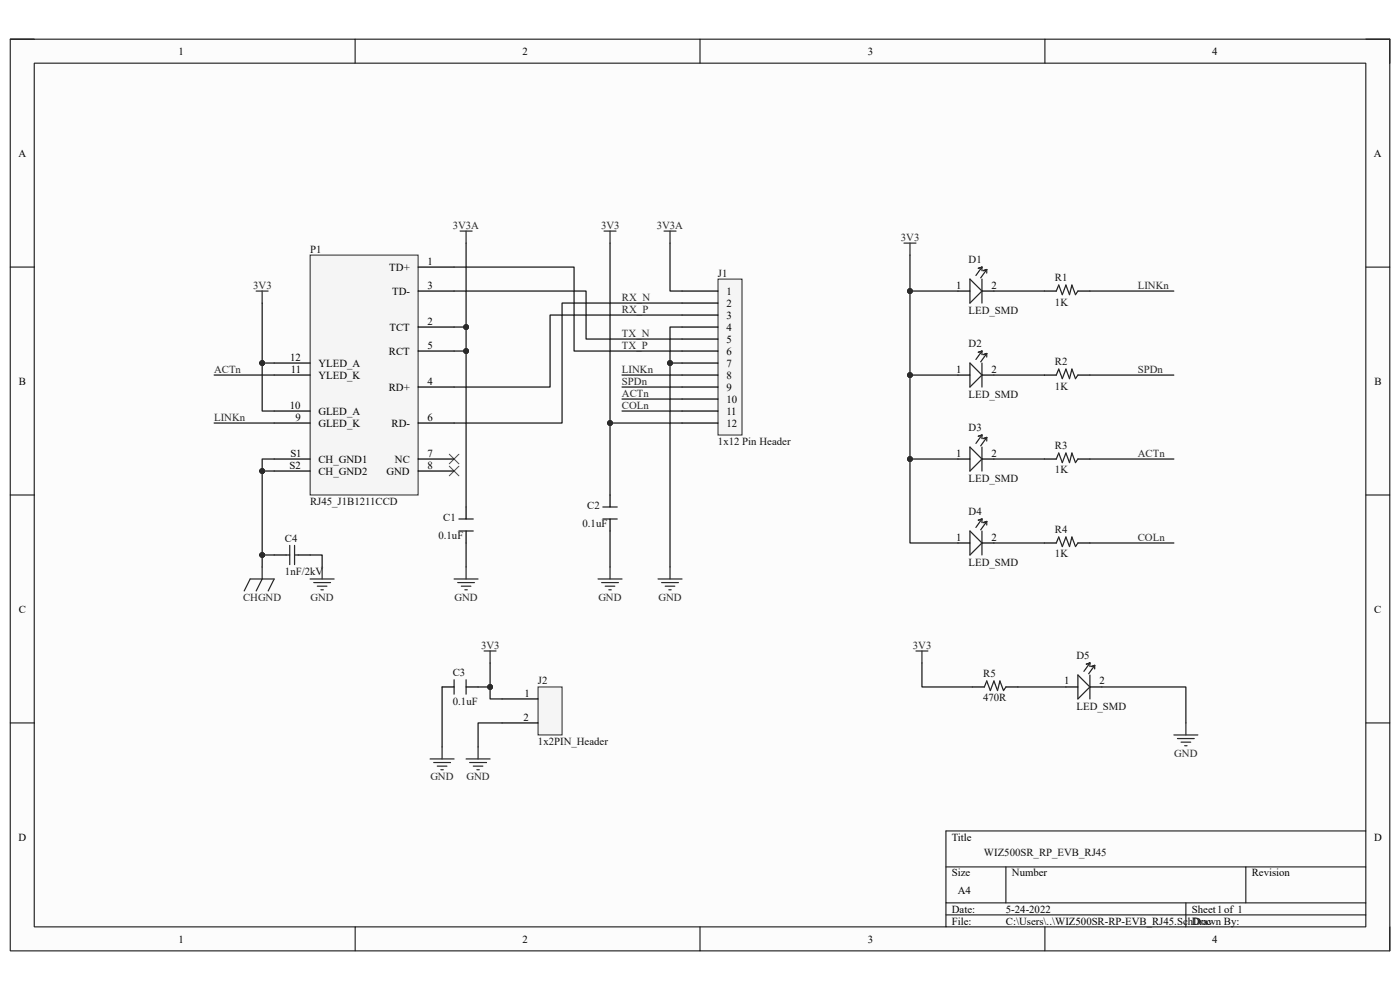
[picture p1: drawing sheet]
# Altium schematic sheet WIZ500SR-RP-EVB_RJ45.SchDoc
size A4; SheetNumber: 1; SheetTotal: 1

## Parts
C1  0.1uF  [CAP_0603]
C2  0.1uF  [CAP_0603]
C3  0.1uF  [CAP_0603]
C4  1nF/2kV  [CAPC4620X180X75LL50T35]
D1  LED_SMD  [LED-0603-RED]
D2  LED_SMD  [LED-0603-RED]
D3  LED_SMD  [LED-0603-RED]
D4  LED_SMD  [LED-0603-RED]
D5  LED_SMD  [LED-0603-RED]
J1  1x12 Pin Header  [12PIN_HEADER_2mm]
J2  1x2PIN_Header  [2PIN_HEADER]
P1  RJ45_J1B1211CCD  [RJ45-J1B1211CCD]
R1  1K  [RES-0603]
R2  1K  [RES-0603]
R3  1K  [RES-0603]
R4  1K  [RES-0603]
R5  470R  [RES-0603]

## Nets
3V3: C2.2 C3.1 D1.1 D2.1 D3.1 D4.1 J1.12 J2.1 P1.10(GLED_A) P1.12(YLED_A) R5.1
3V3A: C1.2 J1.1 P1.2(TCT) P1.5(RCT)
CHGND: C4.1 P1.S1(CH_GND1) P1.S2(CH_GND2)
GND: C1.1 C2.1 C3.2 C4.2 D5.2 J1.4 J1.7 J2.2
ACTn: J1.10 P1.11(YLED_K) R3.2
COLn: J1.11 R4.2
LINKn: J1.8 P1.9(GLED_K) R1.2
RX_N: J1.2 P1.6(RD-)
RX_P: J1.3 P1.4(RD+)
SPDn: J1.9 R2.2
TX_N: J1.5 P1.3(TD-)
TX_P: J1.6 P1.1(TD+)
NetD1_2: D1.2 R1.1
NetD2_2: D2.2 R2.1
NetD3_2: D3.2 R3.1
NetD4_2: D4.2 R4.1
NetD5_1: D5.1 R5.2

Not connected (* = marked no-connect by the designer): P1 7(NC)* 8(GND)*

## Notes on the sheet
- WIZ500SR_RP_EVB_RJ45
- 1
